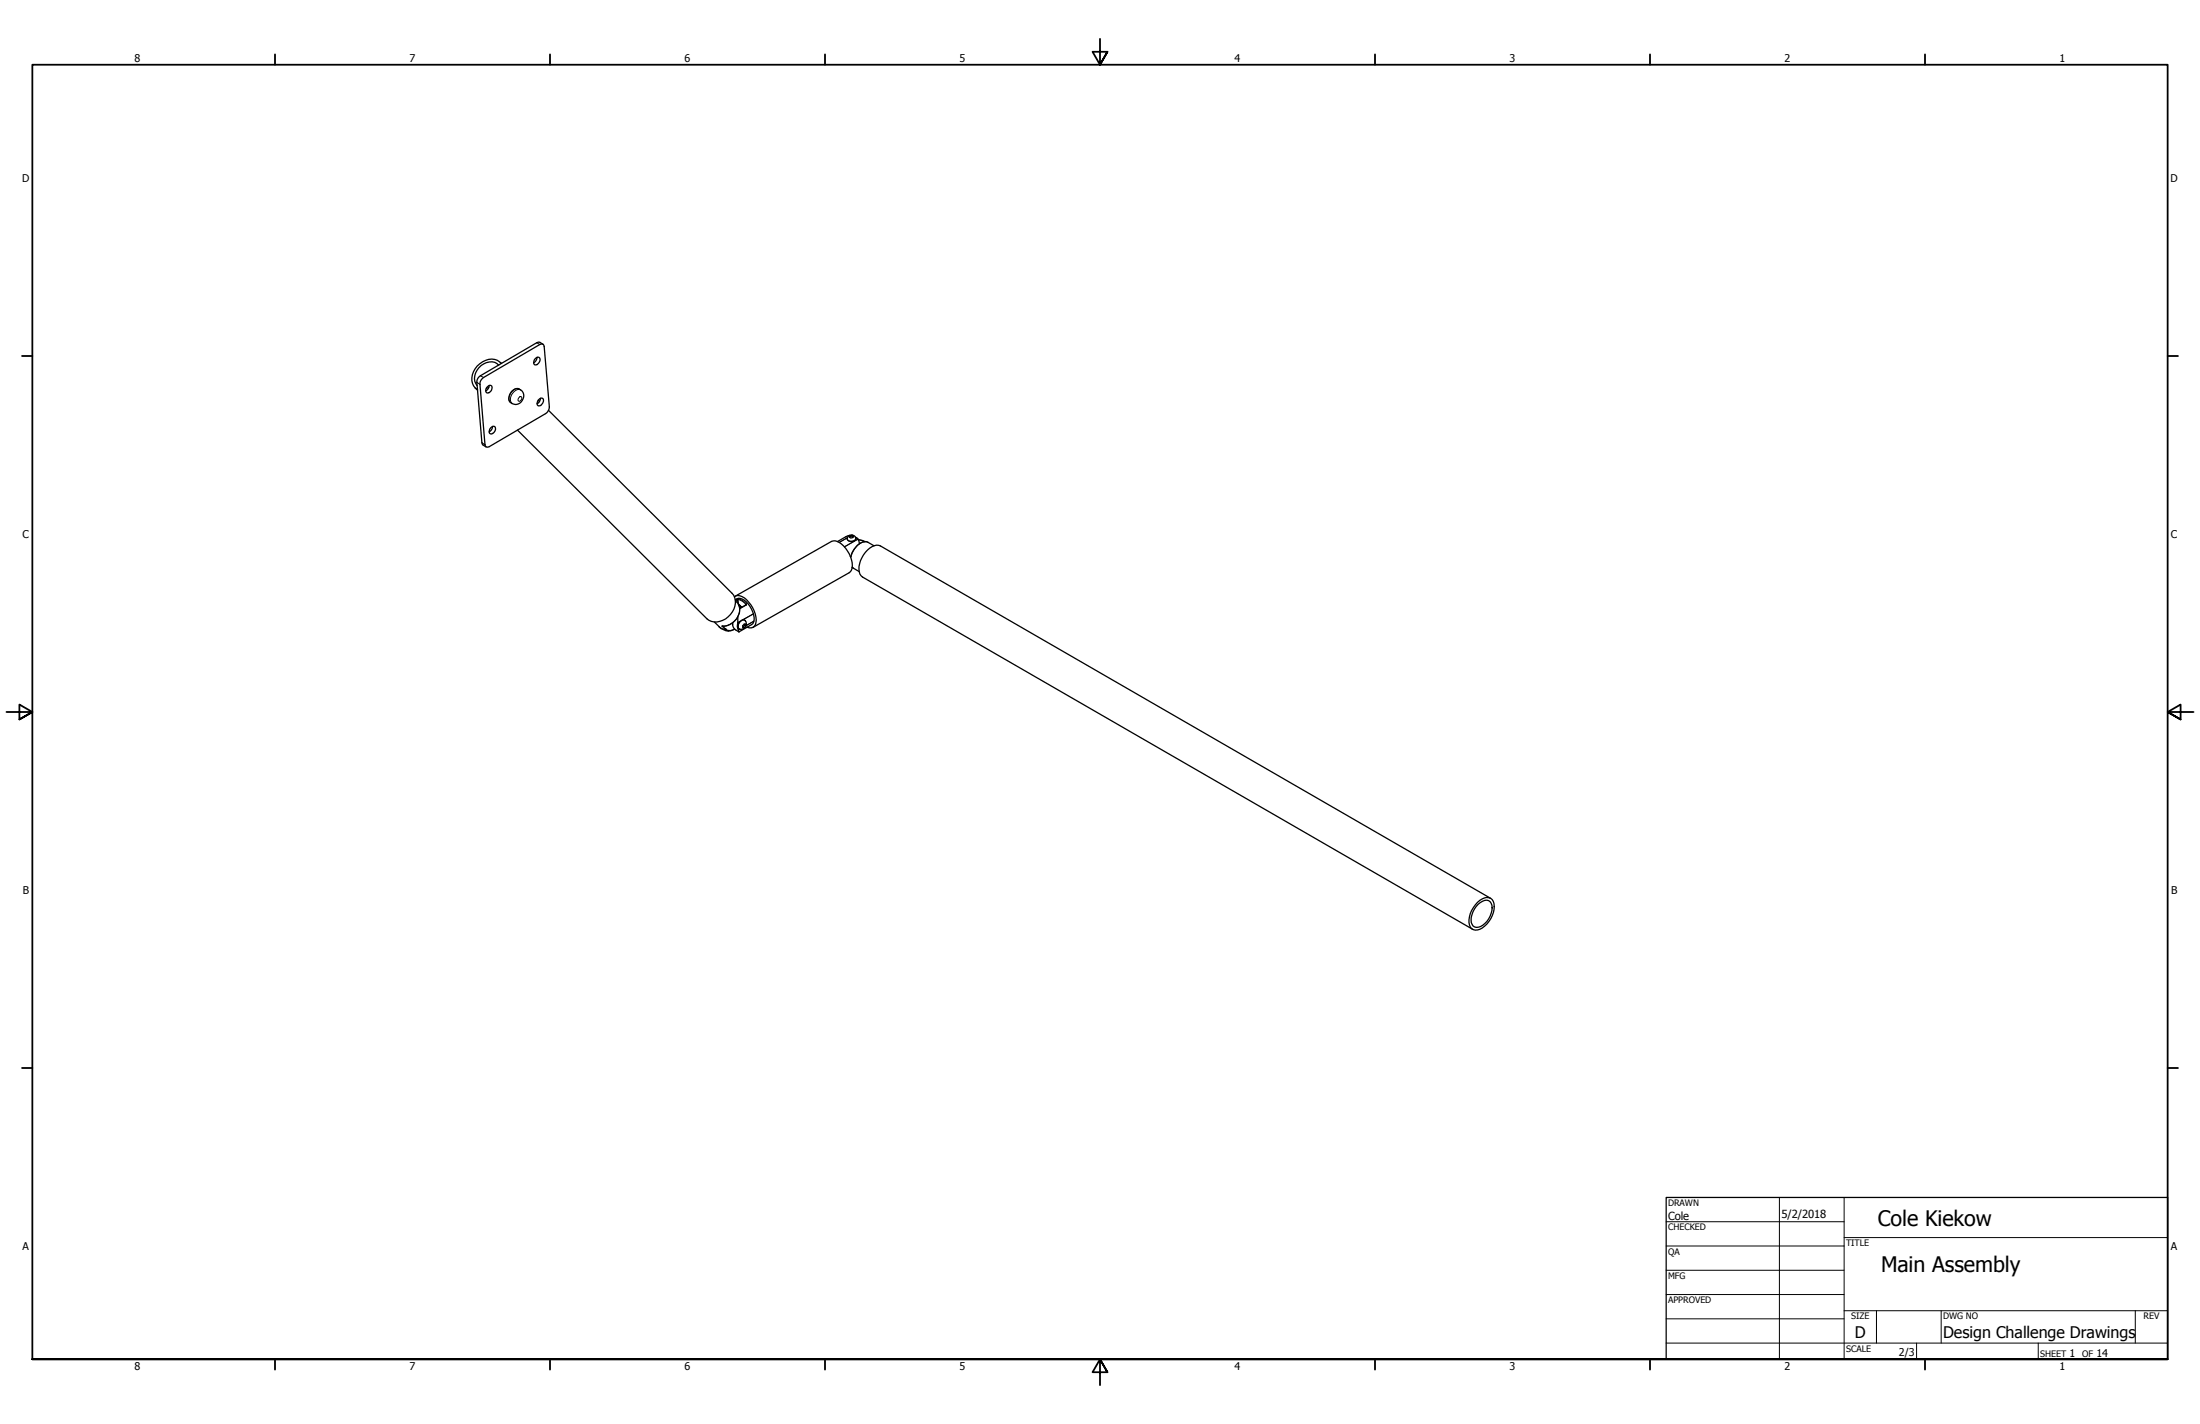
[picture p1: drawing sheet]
<svg xmlns="http://www.w3.org/2000/svg" width="864mm" height="559mm" viewBox="0 0 864 559" stroke-linecap="round" stroke-linejoin="round" font-family="sans-serif">
<!-- layer: Visible (ANSI) -->
<g fill="none" stroke="#000" stroke-width=".51">
<path d="M213.2 135.1l-1.6-.9-.9 .3-22.1 12.9-1.2 1.4-.2 1.3 2 23.6 .4 .9 1.2 .8M186.5 152.2l1 .9M189.4 148.5l22.5-13.3a1.06 1.06 0 0 1 1.7 .8l2 23.7-.2 1.1-1.2 1.5-22.1 13a1.06 1.06 0 0 1-1.7-.8l-2-23.7 .2-1.2zM191.3 151.8l1-.6 .4 .1a1.82 1.82 0 0 1 .2 1.9 1.82 1.82 0 0 1-1.8 1 1.52 1.52 0 0 1 .2-2.4zM191.8 152.1l-.9 .2M192 151.3l-.2 1-1.2 1.1M195.8 143.3a5.6 5.6 0 0 0-8.5 2 5 5 0 0 0 0 6M196.4 142.2l.4 .4M196.8 142.6a5.9 5.9 0 0 0-8.5 .1 6.7 6.7 0 0 0-1.7 9.6l.9 .6M200.7 153.7a2.74 2.74 0 0 1 4-.6 2.74 2.74 0 0 1 .3 4 2.83 2.83 0 0 1-4.3 1.1 2.83 2.83 0 0 1 0-4.5zM210.1 140.7l1.4-.5a1.87 1.87 0 0 1 .2 2 1.87 1.87 0 0 1-1.8 1 1.61 1.61 0 0 1 .2-2.5zM210.8 140.2l-.2 1-1.1 1.2"/>
<path d="M211.3 157l.5 .5M211.5 156.8a1.08 1.08 0 0 1 1.7-.3 2.13 2.13 0 0 1-1.9 2.8 1.57 1.57 0 0 1 .2-2.5zM212.2 156.3l-.6 1.5-.8 .6M192.7 167.8l1.4-.5a1.82 1.82 0 0 1 .1 2 1.82 1.82 0 0 1-1.7 .9 1.52 1.52 0 0 1 .2-2.4zM193.4 167.3l-.3 1-1.1 1.2M215.3 161l72.1 71.9a6.9 6.9 0 0 1-2.6 10 6 6 0 0 1-7.3-.1l-74.4-74M332.7 210.7a1.63 1.63 0 0 1 2-.8 1.63 1.63 0 0 1 1.1 1.9 1.72 1.72 0 0 1-1.8 .8 1.72 1.72 0 0 1-1.4-1.5zM333.6 210.1l-4.9 2.4M333.6 210.2l-.2 .6M334 218.3l-.2 .1M334.5 210.1l.6 .3-.3 .5-.9 .2-.6-.4 .3-.5M334.5 210.1l.5 .5"/>
<path d="M334.5 210.1l-.9 .1M334.5 210.4l-.9 .1M335.8 210.8l1 .7 .6 1.9M336.9 211.8l2.7 .7M343.1 214.2l-2.3-1.3a4.6 4.6 0 0 0-5.4 2.4l-1.2 2.4M288.3 234.2a3.8 3.8 0 0 1 4.8 1.2 10.7 10.7 0 0 1 3.4 9.7 2.25 2.25 0 0 1-3.3 1M288.6 235.3a3.2 3.2 0 0 1 4.4 .9 9 9 0 0 1 2.8 7.9l-.8 1-4.9 2.9M288.7 233.9l37.7-21.4a4.4 4.4 0 0 1 4.8 1.7 10.4 10.4 0 0 1 3.1 9.4l-.9 1.1-37.8 21.5M288.7 235.8l2.4 2.5M289.9 237.2a6.5 6.5 0 0 1-6.3 8.5M292.8 237.3l-2.5 1.5M334.5 222.6l2.7 1.7"/>
<path d="M334.6 222.6l-.1 .1M280.4 244.1l1.9 1.8M282.2 245.9a5 5 0 0 0 6.2 1M287.5 244.4l.1 .8M287.6 244.4l.1 1.4a3.9 3.9 0 0 0 2.4 2.2M289.6 242.1v2.2a4.6 4.6 0 0 0 .3 3.3l.2 .4M290.4 244a1.4 1.4 0 0 1 1.8-.8 1.4 1.4 0 0 1 .8 1.8 1.86 1.86 0 0 1-1.2 1.8 1.86 1.86 0 0 1-2-.4v-1.2zM291.6 246.1h.1M292.3 244.9v.5l.4 .2M292.3 245.4l-.6 .7 .5 .3M292.7 245.6v-.7h-.6a.85 .85 0 0 0-.6 .7 .85 .85 0 0 0 .4 .8h.3M292.7 245.6l-.5 .8"/>
<path d="M579.9 354.1a4.2 4.2 0 0 1 5.9-1 8.2 8.2 0 0 1-2.2 9.5 4.7 4.7 0 0 1-5.9 1.8 7 7 0 0 1 .7-8.2zM580.3 354.8a3.3 3.3 0 0 1 4.7-.9 6.8 6.8 0 0 1-2.1 8.5 3.4 3.4 0 0 1-4.7 .9 6.6 6.6 0 0 1 1.3-7.6zM585.1 352.5l-239.5-138.3a5.1 5.1 0 0 0-5.9 2.5 9.2 9.2 0 0 0-2.1 8.6l1 1.1 239.5 138.3"/>
</g>
<!-- layer: Visible Narrow (ANSI) -->
<g fill="none" stroke="#000" stroke-width=".39">
<path d="M210.7 134.5l1.2 .7M187.2 150.1l1.2 .7M188.6 147.4l1.2 .7M203.8 152.7a3.6 3.6 0 0 0-4 4.3l.7 1M203.8 156l.7-.4a1 1 0 0 1 .1 1.3 1 1 0 0 1-1.2 .3zM204.3 153a3.6 3.6 0 0 0-3.9 4.4l.6 1M189.2 173.7l1.2 .8M332.6 211l-3.2 1.9 3.2-1.8M333.9 218.4l.1 .2-.1-.2M334.1 218.3l-.1 .3-.2-.2M335.9 210.9l.8 .6M335.9 211.3a1.9 1.9 0 0 1-3.4 .2"/>
<path d="M336.8 211.6l-5.3 3M336.8 211.5l-5.3 3.1M336.9 211.8l2.5 .7M340.8 212.9a5.1 5.1 0 0 0-5.8 3.2l-.9 2-.3 .2M288.7 235.9l.8-.4 .1 1.2M289.2 235.2l.7-.2-.4 .5zM289.2 235.2l-.5 .3M289.9 237l-.1-1.7 1.4 .5 1.8 1.6v-.5l-.2 .4M289.9 235a5.5 5.5 0 0 1 3.1 1.9M289.9 237.2v.2M290.1 237.6l.8 .8M290.5 237.6l.6 .7"/>
<path d="M291 238.2l-1.2-1.1a6.4 6.4 0 0 1-6.4 8.6l1.1 1.1M291 238.2l-.1 .2M291 238.2l.1 .2M293 237.4l-2.6 1.5M334.5 222.6l.5 .3M282.3 245.9l1.4 .9h.8M283.6 245.7h-.2l1.3 1M283.8 245.7h.1M284.5 246.8h.1M284.5 246.8l.2 .1M284.7 246.7l.3 .2M284.7 246.7l-.2 .1"/>
<path d="M284.7 246.7v.2M284.7 246.9h.3M284.7 246.9l.3 .4 1.1 .3M284.9 246.8l.1 .1M288.4 246.8a2.86 2.86 0 0 1-3.4 .1M289.6 244.5l.1 1.1M289.8 246.2v.9M290.3 246.9l-.5 .3M290.4 247l-.5 .3M290.4 243.9l-.8 .4M290.6 243.8l-1 .5M292.6 243.6a1.84 1.84 0 0 0-2.8 1.8 1.17 1.17 0 0 0 .8 1.6"/>
<path d="M295.7 240.9l-4.2 2.3M295.8 240.9l-4.1 2.3M296 243.7l-3.1 1.9 3-1.8"/>
</g>
<!-- layer: Border (ANSI) -->
<g fill="none" stroke="#000" stroke-width=".7">
<path d="M431.8 15.2v10.2l-2.9-5.1h5.8l-2.9 5.1 2.9-5.1M107.9 21.3v4.1M215.9 21.3v4.1M323.8 21.3v4.1M539.8 21.3v4.1M647.7 21.3v4.1M755.6 21.3v4.1M8.6 139.7h4.1M850.9 139.7h4.1M2.5 279.4h10.2l-5.1-2.9v5.8l5.1-2.9-5.1 2.9M861.1 279.4h-10.2l5.1-2.9v5.8l-5.1-2.9 5.1 2.9M8.6 419.1h4.1"/>
<path d="M850.9 419.1h4.1M12.7 533.4v-508h838.2v508h-838.2h838.2M107.9 533.4v4.1M215.9 533.4v4.1M323.8 533.4v4.1M434.7 538.5l-2.9-5.1 2.9 5.1h-5.8l2.9-5.1v10.2M539.8 533.4v4.1M647.7 533.4v4.1M755.6 533.4v4.1"/>
</g>
<!-- layer: Title (ANSI) -->
<g fill="none" stroke="#000" stroke-width=".39">
<path d="M654 479.4h69.9M698.5 469.9v63.5M723.9 469.9v63.5M654 488.9h69.9M654 498.5h69.9M723.9 485.6h127M654 508h69.9M654 517.5h69.9M723.9 514.3h127M736.6 514.3v12.7M762 514.3v12.7M838.2 514.3v12.7"/>
<path d="M654 527h196.9M752.3 527v6.4M800.1 527v6.4"/>
</g>
<path d="M654 469.9h196.9v63.5h-196.9z" fill="none" stroke="#000" stroke-width=".51"/>
<g font-size="8.4">
<text x="737.1" y="481">Cole Kiekow</text>
<text x="738.4" y="499.2">Main Assembly</text>
</g>
<g font-size="6.3">
<text x="728.1" y="524.9">D</text>
<text x="762.8" y="525">Design Challenge Drawings</text>
</g>
<g font-size="4.4">
<text x="654.8" y="478.6">Cole</text>
<text x="699.3" y="478">5/2/2018</text>
</g>
<g font-size="4.2">
<text x="52.8" y="24.4">8</text>
<text x="160.8" y="24.4">7</text>
<text x="268.7" y="24.4">6</text>
<text x="376.7" y="24.4">5</text>
<text x="484.6" y="24.4">4</text>
<text x="592.6" y="24.4">3</text>
<text x="700.5" y="24.4">2</text>
<text x="808.5" y="24.4">1</text>
<text x="8.8" y="71.4">D</text>
<text x="852" y="71.4">D</text>
<text x="8.9" y="211.1">C</text>
<text x="852.2" y="211.1">C</text>
<text x="9" y="350.8">B</text>
<text x="852.2" y="350.8">B</text>
<text x="8.9" y="490.5">A</text>
<text x="852.2" y="490.5">A</text>
<text x="745.4" y="532">2/3</text>
<text x="812.4" y="532.6">1</text>
<text x="823" y="532.6">14</text>
<text x="52.8" y="537.5">8</text>
<text x="160.8" y="537.5">7</text>
<text x="268.7" y="537.5">6</text>
<text x="376.7" y="537.5">5</text>
<text x="484.6" y="537.5">4</text>
<text x="592.6" y="537.5">3</text>
<text x="700.5" y="537.5">2</text>
<text x="808.5" y="537.5">1</text>
</g>
<g font-size="3.5">
<text x="654.8" y="473.2">DRAWN</text>
<text x="654.8" y="482.8">CHECKED</text>
<text x="724.7" y="488.9">TITLE</text>
<text x="654.8" y="492.3">QA</text>
<text x="654.8" y="501.8">MFG</text>
<text x="654.8" y="511.4">APPROVED</text>
<text x="726.7" y="517.7">SIZE</text>
<text x="762.8" y="517.7">DWG NO</text>
<text x="841.4" y="517.7">REV</text>
<text x="724.7" y="530.4">SCALE</text>
<text x="800.9" y="532.6">SHEET</text>
<text x="817.4" y="532.6">OF</text>
</g>
</svg>
